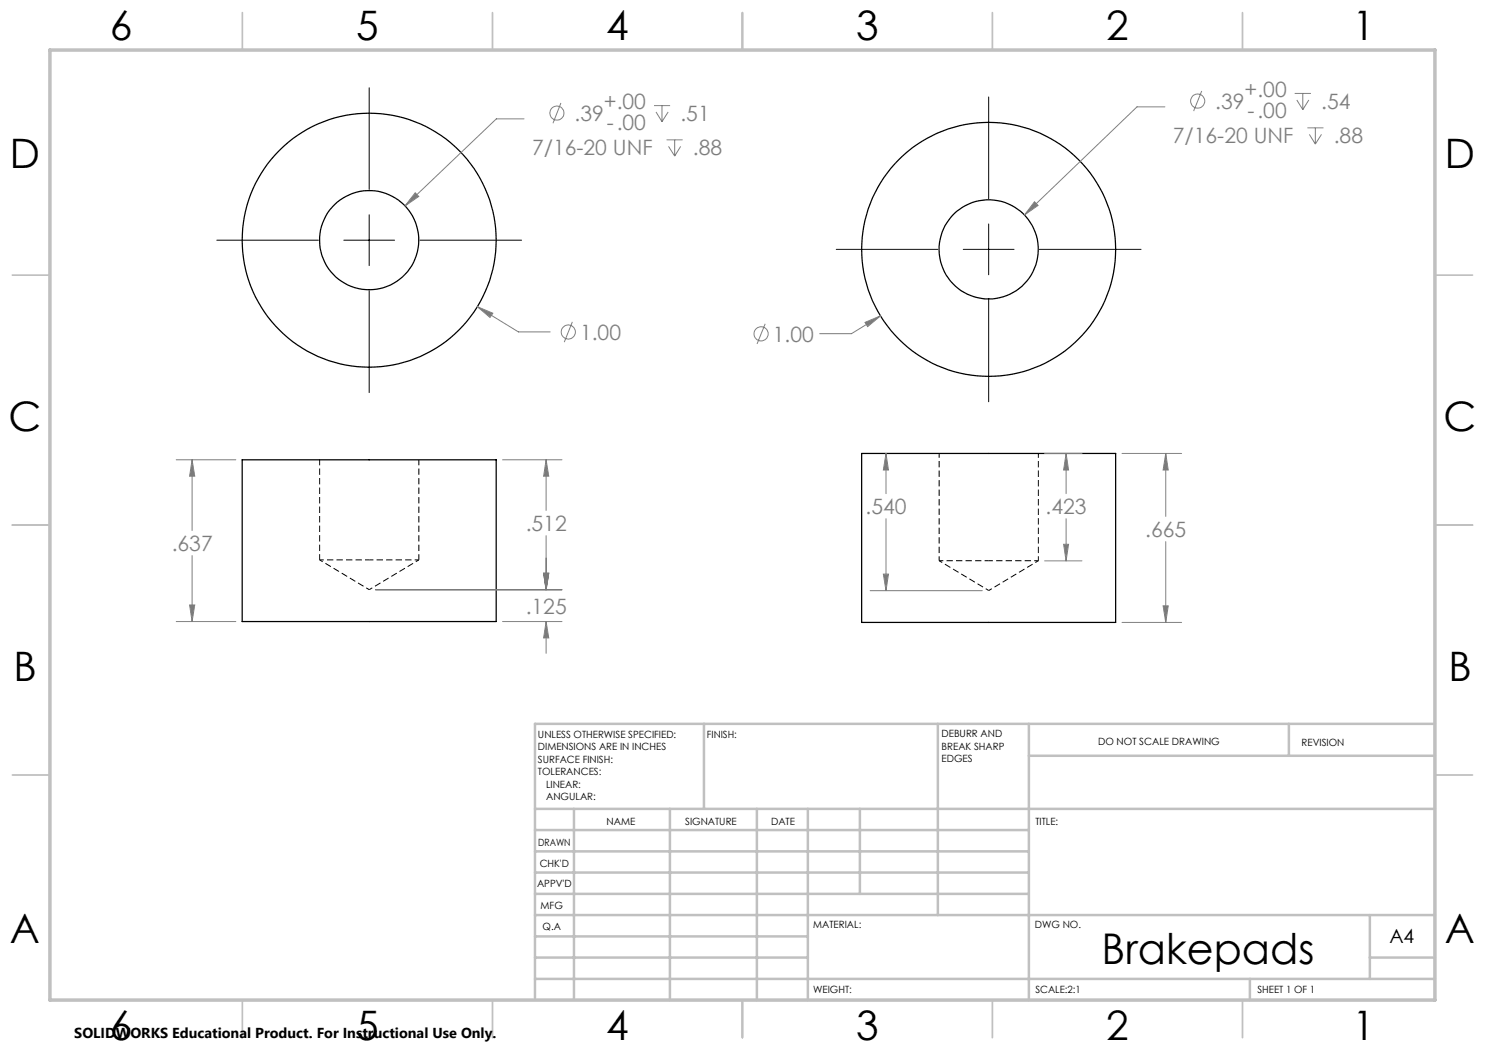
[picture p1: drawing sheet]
<svg xmlns="http://www.w3.org/2000/svg" width="297mm" height="210mm" viewBox="0 0 297 210" stroke-linecap="round" stroke-linejoin="round" font-family="sans-serif">
<path d="M187.8 90.7v21.4M63.9 112h9.9M73.8 112h10M187.8 112.1h10M197.8 112.1h9.9M207.7 112.1v-21.4" fill="none" stroke="#000" stroke-width=".2" stroke-dasharray="1.3 .6" stroke-dashoffset=".4" stroke-linecap="butt"/>
<path d="M63.9 112l9.9 5.9M73.8 117.9l10-5.9M187.8 112.1l10 6M197.8 118.1l9.9-6" fill="none" stroke="#000" stroke-width=".2" stroke-dasharray="1.3 .6" stroke-dashoffset=".6" stroke-linecap="butt"/>
<path d="M63.9 91.9v20.1M83.8 112v-20.1" fill="none" stroke="#000" stroke-width=".2" stroke-dasharray="1.3 .6" stroke-dashoffset=".1" stroke-linecap="butt"/>
<g fill="none" stroke="#000" stroke-width=".25">
<path d="M48.4 92h50.8v32.3h-50.8zM172.3 90.7h50.8v33.8h-50.8z"/>
<circle cx="73.8" cy="48" r="9.9"/>
<circle cx="73.8" cy="48" r="25.4"/>
<circle cx="197.7" cy="49.9" r="25.4"/>
<circle cx="197.7" cy="49.9" r="9.9"/>
</g>
<g fill="none" stroke="#808080" stroke-width=".2">
<path d="M240.3 18.2l-1.6 4M258.9 18.7h3.3M259.4 20l1.2 1.9M260.6 18.7v3.2M261.8 20l-1.2 1.9M83 38.6l.7 .7-2.7 1.9zM104.8 23.8h-5.5l-18.3 17.4M112.2 20.6l-1.6 4.1M130.8 21.1h3.2M131.2 22.4l1.2 1.9M132.4 21.1v3.2M133.3 28h3.2"/>
<path d="M133.6 22.4l-1.2 1.9M133.7 29.3l1.2 1.9M134.9 28v3.2M136.1 29.3l-1.2 1.9M233 21.4h-5.6l-22.5 21.6M261.5 25.6h3.2M261.9 26.9l1.2 1.9M263.1 25.6v3.2M264.3 26.9l-1.2 1.9M206.9 40.3l.7 .8-2.7 1.9zM95.5 61.3l3.1 1.3-.6 .9zM95.5 61.3l8.2 5.1h6.3"/>
<path d="M114.5 64.4l-1.6 4M153 64.8l-1.6 4M173 64.5l3.1-1.3-2.6 2.1zM176.1 63.2l-5.8 3.5h-6.4M35.2 92h12M38.4 92l.5 3.2h-1zM38.4 92v14.1M100.5 92h11.9M109.2 92l.5 3.2h-1zM109.2 92v10.1M177.2 90.7l.5 3.3h-1zM177.2 90.7v8"/>
<path d="M208.9 90.7h7.5M213.2 90.7l.5 3.3h-1zM213.2 90.7v8M224.4 90.7h11.9M233.2 90.7l.4 3.3h-1zM233.2 90.7v12.6M38.4 111.1v13.2M75.1 118h37.3M108.7 114.6h1l-.5 3.4zM109.2 107.1v10.9M174 118.1h22.5M176.7 114.8h1l-.5 3.3z"/>
<path d="M177.2 103.7v14.4M208.9 112.2h7.5M212.7 108.9h1l-.5 3.3zM213.2 103.7v8.5M233.2 108.3v16.2M35.2 124.3h12M37.9 121h1l-.5 3.3zM100.5 124.3h11.9M109.2 124.3l.5 3.3h-1zM109.2 124.3v6.4M224.4 124.5h11.9M232.6 121.2h1l-.4 3.3z"/>
<circle cx="111.4" cy="22.6" r="1.4"/>
<circle cx="239.5" cy="20.2" r="1.41"/>
<circle cx="113.7" cy="66.4" r="1.41"/>
<circle cx="152.2" cy="66.8" r="1.42"/>
</g>
<path d="M73.8 17.6v20.3M197.7 19.4v20.3M43.4 48h20.3M68.8 48h10.1M73.8 43v10.1M73.8 58.2v20.3M84 48h20.3M167.3 49.9h20.3M192.7 49.9h10.1M197.7 44.8v10.2M207.9 49.9h20.3M197.7 60v20.4" fill="none" stroke="#000" stroke-width=".2"/>
<g fill="none" stroke="#c0c0c0" stroke-width=".35">
<path d="M48.5 2.5v7.5M98.5 2.5v7.5M148.5 2.5v7.5M198.5 2.5v7.5M248.5 2.5v7.5M2.5 55h7.5M287 55h7.5M2.5 105h7.5M287 105h7.5M2.5 155h7.5M287 155h7.5M48.5 200v7.5"/>
<path d="M98.5 200v7.5M148.5 200v7.5M198.5 200v7.5M248.5 200v7.5"/>
</g>
<g fill="none" stroke="#c0c0c0" stroke-width=".5">
<path d="M140.8 144.8v17M187.6 144.8v38.2M205.8 144.8v55.2M205.8 151.2h81.2M257.8 144.8v6.4M287 144.8h-180v55.2M107 161.8h180M107 178.8h98.8M107 174.5h98.8M107 170.3h98.8M107 166h98.8M114.8 161.8v38.2"/>
<path d="M134 161.8v38.2M151.4 161.8v38.2M161.6 161.8v38.2M172 161.8v17M107 195.8h180M107 191.5h54.6M107 187.3h54.6M107 183h180M250 195.8v4.2M274 191.5h13M274 183v12.8"/>
</g>
<path d="M10 10h277v190h-277z" fill="none" stroke="#c0c0c0" stroke-width=".7"/>
<path d="M38.4 92l.5 3.2h-1zM37.9 121h1l-.5 3.3zM109.2 92l.5 3.2h-1zM108.7 114.6h1l-.5 3.4zM109.2 124.3l.5 3.3h-1zM108.7 114.6h1l-.5 3.4zM83 38.6l-2 2.6 2.7-1.9zM95.5 61.3l2.5 2.2 .6-.9zM233.2 90.7l.4 3.3h-1zM232.6 121.2h1l-.4 3.3zM212.7 108.9h1l-.5 3.3zM213.2 90.7l.5 3.3h-1zM177.2 90.7l.5 3.3h-1zM176.7 114.8h1l-.5 3.3zM206.9 40.3l-2 2.7 2.7-1.9zM173 64.5l.5 .8 2.6-2.1z" fill="#808080"/>
<text font-size="8.5" x="220.3" y="192.7">Brakepads</text>
<g font-size="8.1">
<text x="22" y="8">6</text>
<text x="71.2" y="8">5</text>
<text x="121.2" y="8">4</text>
<text x="171.2" y="8">3</text>
<text x="221.2" y="8">2</text>
<text x="270.5" y="8">1</text>
<text x="2" y="33.6">D</text>
<text x="289" y="33.6">D</text>
<text x="1.7" y="86.1">C</text>
<text x="288.7" y="86.1">C</text>
<text x="2.7" y="136.1">B</text>
<text x="289.7" y="136.1">B</text>
<text x="2" y="188.6">A</text>
<text x="289" y="188.6">A</text>
<text x="22" y="208">6</text>
<text x="71.2" y="208">5</text>
<text x="121.2" y="208">4</text>
<text x="171.2" y="208">3</text>
<text x="221.2" y="208">2</text>
<text x="270.5" y="208">1</text>
</g>
<g font-size="4.2" fill="#808080">
<text x="120.8" y="21.9">+.00</text>
<text x="243.1" y="21.7">.39</text>
<text x="248.9" y="19.5">+.00</text>
<text x="249.5" y="23.6">-.00</text>
<text x="264.2" y="21.7">.54</text>
<text x="114.9" y="24.2">.39</text>
<text x="121.3" y="26">-.00</text>
<text x="136.1" y="24.2">.51</text>
<text x="234.6" y="28.6">7/16-20 UNF</text>
<text x="266.7" y="28.6">.88</text>
<text x="106.4" y="31">7/16-20 UNF</text>
<text x="138.6" y="31">.88</text>
<text x="116" y="67.9">1.00</text>
<text x="154.6" y="68.3">1.00</text>
<text x="105.1" y="106.2">.512</text>
<text x="173.1" y="102.8">.540</text>
<text x="209.1" y="102.8">.423</text>
<text x="229" y="107.4">.665</text>
<text x="34.3" y="110.2">.637</text>
<text x="105.1" y="122.7">.125</text>
</g>
<text font-size="3.9" x="277.9" y="188.5">A4</text>
<text font-size="2.9" x="14.9" y="207.6">SOLIDWORKS Educational Product. For Instructional Use Only.</text>
<g font-size="2">
<text x="107.6" y="147.6">UNLESS OTHERWISE SPECIFIED:</text>
<text x="141.4" y="147.6">FINISH:</text>
<text x="188.3" y="147.5">DEBURR AND</text>
<text x="188.3" y="150">BREAK SHARP</text>
<text x="219.6" y="149">DO NOT SCALE DRAWING</text>
<text x="260.3" y="149.2">REVISION</text>
<text x="107.6" y="150.1">DIMENSIONS ARE IN INCHES</text>
<text x="107.6" y="152.6">SURFACE FINISH:</text>
<text x="107.6" y="155.1">TOLERANCES:</text>
<text x="188.3" y="152.5">EDGES</text>
<text x="109.2" y="157.6">LINEAR:</text>
<text x="109.2" y="160.1">ANGULAR:</text>
<text x="121.3" y="165">NAME</text>
<text x="137" y="164.9">SIGNATURE</text>
<text x="154.2" y="164.9">DATE</text>
<text x="207.1" y="164.9">TITLE:</text>
<text x="107.6" y="169.1">DRAWN</text>
<text x="107.9" y="173.3">CHK'D</text>
<text x="107.4" y="177.4">APPV'D</text>
<text x="108.1" y="181.8">MFG</text>
<text x="108.5" y="186">Q.A</text>
<text x="162.6" y="185.5">MATERIAL:</text>
<text x="207" y="185.5">DWG NO.</text>
<text x="162.6" y="198.5">WEIGHT:</text>
<text x="207.1" y="198.6">SCALE:2:1</text>
<text x="251.5" y="198.6">SHEET 1 OF 1</text>
</g>
</svg>
